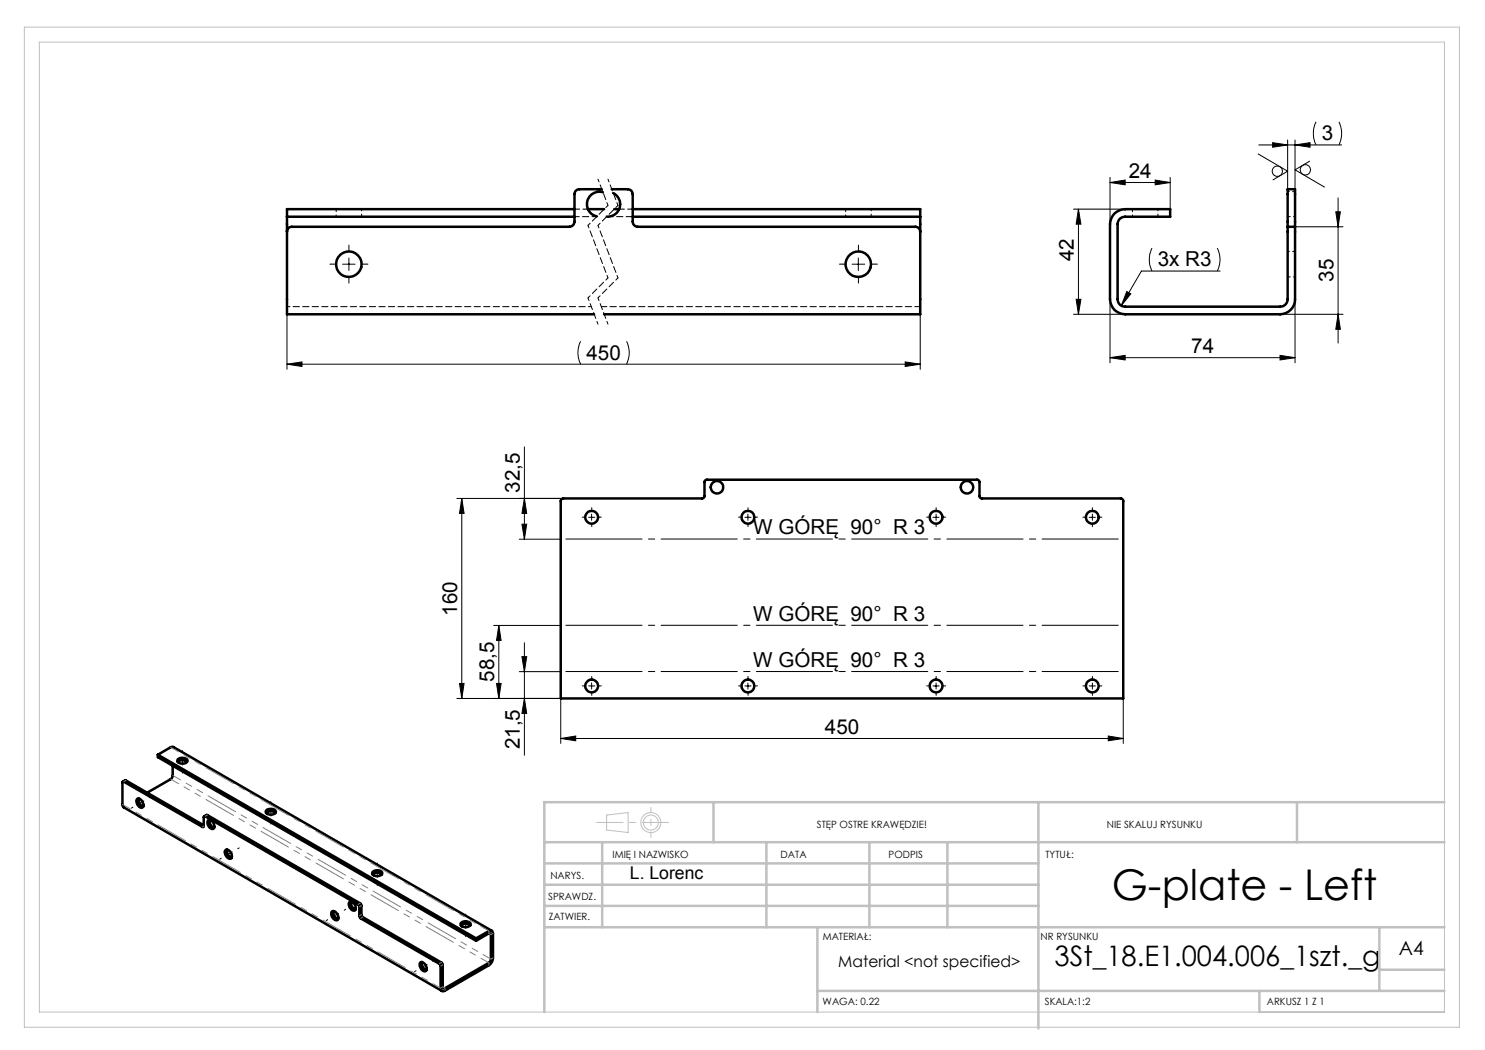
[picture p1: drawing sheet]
<svg xmlns="http://www.w3.org/2000/svg" width="297mm" height="210mm" viewBox="0 0 297 210" stroke-linecap="round" stroke-linejoin="round" font-family="sans-serif">
<g fill="none" stroke="#000" stroke-width=".2">
<path d="M222 36.5l3-.5v1zM222 35.5v9.3M222 36.5h12M231 36l3 .5-3 .5zM234 35.5v6.3M251.6 30.8l5.9 3.4-2.9 1.8M251.7 29h16.6M254.5 28.5l3 .5-3 .4zM257.5 28v9.8M259 29l3-.5v.9zM259 28v9.8M261.9 32.2l-2.9 1.8 5.9 3.4"/>
<path d="M263.2 24.4a5.3 5.3 0 0 0 0 4.6M267.6 39.6v29M267.8 24.4a5.3 5.3 0 0 1 0 4.6M68.5 52.8h2.5M69.8 51.6v2.5M170.4 52.8h2.5M171.7 51.6v2.5M214.7 41.8h10.3M215.2 59.9h1l-.5 3zM215.7 41.8l.5 3h-1zM215.7 41.8v21.1M222 59.9v12.7"/>
<path d="M225.4 58.3l.8 .5-1.9 2.3zM230.4 49.6a5.2 5.2 0 0 0 0 4.6M243.5 49.6a4.9 4.9 0 0 1 0 4.6M244 54.2h-15.7l-4 6.9M259 59.9v12.7M259 45.4h9.6M267.2 42.4h.9l-.5 3zM57.4 62.9v11M57.4 72.8h126.6M57.4 72.8l3-.4v.9zM116.1 68.3a4.9 4.9 0 0 0 0 4.5M125.3 68.3a5.2 5.2 0 0 1 0 4.5"/>
<path d="M181 72.4l3 .4-3 .5zM184 62.9v11M214.7 62.9h10.3M222 71.5l3-.4v.9zM222 71.5h37M256 71.1l3 .4-3 .5zM256 62.9h12.6M267.6 62.9l.5 3h-.9zM91.4 99.7h20.7M92.4 99.7l.4 3h-.9zM92.4 99.7v40M104.9 99.7l.4 3h-.9z"/>
<path d="M104.9 89.4v18.4M103.9 107.8h8.2M104.4 104.8h.9l-.4 3zM117.7 103.5h1.3M118.3 102.8v1.3M149 103.5h1.2M149.6 102.8v1.3M186.6 103.5h1.2M187.2 102.8v1.3M217.8 103.5h1.3M218.5 102.8v1.3M91.4 139.7h20.7v9"/>
<path d="M91.9 136.7h.9l-.4 3zM98.7 125.1h13.4M99.3 136.7h.9l-.4 3zM99.8 125.1l.4 3h-.9zM99.8 125.1v14.6M103.9 134.3h8.2M104.4 131.3h.9l-.4 3zM104.9 139.7l.4 3h-.9zM104.9 128.5v22.6M117.7 137.2h1.3M118.3 136.6v1.2M149 137.2h1.2"/>
<path d="M149.6 136.6v1.2M186.6 137.2h1.2M187.2 136.6v1.2M217.8 137.2h1.3M218.5 136.6v1.2M224.6 139.7v9M112.1 147.7l3-.5v1zM112.1 147.7h112.5M221.7 147.2l2.9 .5-2.9 .5z"/>
<circle cx="255.5" cy="34.3" r="1.03"/>
<circle cx="261.1" cy="34" r="1.03"/>
</g>
<g fill="none" stroke="#c0c0c0" stroke-width=".2">
<path d="M4.9 5.4h287v200h-287zM7.9 8.4h281v194h-281zM121.3 163l4.3-.5v4l-4.3-.5z"/>
<circle cx="130.2" cy="164.5" r="2"/>
<circle cx="130.2" cy="164.5" r="1.49"/>
</g>
<g fill="none" stroke="#000" stroke-width=".2" stroke-dasharray="15.2 1.3 1.3 1.3">
<path d="M67.3 52.8h-1.3M69.8 50.3v-1.3M69.8 55.3v1.3M72.3 52.8h1.3M169.2 52.8h-1.3M171.7 50.3v-1.3M171.7 55.3v1.3M174.2 52.8h1.3M117.1 103.4h-.6M118.4 104.7v.6M118.4 102.2v-.7M119.6 103.4h.7"/>
<path d="M148.4 103.4h-.7M149.6 104.7v.6M149.6 102.2v-.7M150.9 103.4h.6M186 103.4h-.7M187.2 104.7v.6M187.2 102.2v-.7M188.5 103.4h.6M217.2 103.4h-.6M218.5 104.7v.6M218.5 102.2v-.7M219.7 103.4h.7"/>
<path d="M117.1 137.2h-.6M118.4 138.4v.7M118.4 135.9v-.6M119.6 137.2h.7M148.4 137.2h-.7M149.6 138.4v.7M149.6 135.9v-.6M150.9 137.2h.6M186 137.2h-.7M187.2 138.4v.7M187.2 135.9v-.6M188.5 137.2h.6"/>
<path d="M217.2 137.2h-.6M218.5 138.4v.7M218.5 135.9v-.6M219.7 137.2h.7"/>
</g>
<path d="M119.6 35.8l2 5.3M121.6 35.8l2 5.3M117.6 45.1l4 10.5M117.6 59.6l2 5.2M119.6 45.1l4 10.5M119.6 59.6l2 5.2M121.6 41.1l-4 4M121.6 55.6l-4 4M123.6 41.1l-4 4M123.6 55.6l-4 4M118.3 61.3h-60.9" fill="none" stroke="#000" stroke-width=".2" stroke-dasharray="1.3 .6" stroke-dashoffset=".7"/>
<path d="M30.2 159.4l-3.9 2.2M36.5 154.6v-4.5M47.8 169.6l-3.8 2.2M54.2 164.8v-4.5M75.5 177.1v-4.5M69.1 181.9l-3.9 2.2M86.8 192.1l-3.9 2.2M93.1 187.3v-4.5" fill="none" stroke="#000" stroke-width=".2" stroke-dasharray="15.2 1.3 1.3 1.3" stroke-dashoffset="14.9"/>
<path d="M224.7 107.8h-112.5M112.2 125.1h112.5M112.2 134.3h112.5" fill="none" stroke="#000" stroke-width=".2" stroke-dasharray="15.2 1.3 1.3 1.3" stroke-dashoffset="-1"/>
<path d="M133.7 164.5h-14.4" fill="none" stroke="#c0c0c0" stroke-width=".2" stroke-dasharray="15.2 1.3 1.3 1.3" stroke-dashoffset="10"/>
<path d="M130.2 161.5v6" fill="none" stroke="#c0c0c0" stroke-width=".2" stroke-dasharray="15.2 1.3 1.3 1.3" stroke-dashoffset="14.1"/>
<g fill="none" stroke="#c0c0c0" stroke-width=".5">
<path d="M108.9 176.9h98.8M108.9 172.7h98.8M108.9 168.4h180M120.4 168.4v17M142.7 160.4v8M153.3 168.4v17M173.9 168.4v17M189.5 168.4v17M207.7 160.4v45.3M259.4 160.4v8M288.9 160.4h-180v42M108.9 181.2h98.8"/>
<path d="M108.9 185.4h180M163.5 198.2h125.4M163.5 185.4v17M251.9 198.2v4.2M275.9 185.4v12.8M275.9 193.9h13"/>
</g>
<g fill="#000">
<path d="M222 36.5l3-.5v1zM231 36l3 .5-3 .5zM222 71.5l3-.4v.9zM256 71.1l3 .4-3 .5z"/>
<path d="M259 29l3-.5v.9zM254.5 28.5l3 .5-3 .4z"/>
<path d="M57.4 72.8l3-.4v.9zM181 72.4l3 .4-3 .5zM225.4 58.3l-1.1 2.8 1.9-2.3z"/>
<path d="M215.2 59.9h1l-.5 3zM215.7 41.8l.5 3h-1z"/>
<path d="M267.6 62.9l.5 3h-.9zM267.2 42.4h.9l-.5 3z"/>
<path d="M92.4 99.7l.4 3h-.9zM91.9 136.7h.9l-.4 3z"/>
<path d="M104.4 104.8h.9l-.4 3zM104.9 99.7l.4 3h-.9z"/>
<path d="M104.9 139.7l.4 3h-.9zM104.4 131.3h.9l-.4 3zM99.3 136.7h.9l-.4 3zM99.8 125.1l.4 3h-.9z"/>
<path d="M112.1 147.7l3-.5v1zM221.7 147.2l2.9 .5-2.9 .5z"/>
</g>
<g fill="none" stroke="#000" stroke-width=".5">
<path d="M120.3 37.8h-4.4a.96 .96 0 0 0-1 1v5.5a1.09 1.09 0 0 1-1 1.1h-55.5a.96 .96 0 0 0-1 .9M120.6 38.4a2.49 2.49 0 0 0-3.2 1.8 2.49 2.49 0 0 0 2 3.1M122.3 37.8h3.3a.96 .96 0 0 1 .9 1v5.5a1.02 1.02 0 0 0 1 1.1h55.6a.96 .96 0 0 1 .9 .9M122.6 38.6a2.47 2.47 0 0 1 1.4 2.9 2.47 2.47 0 0 1-2.6 1.8M57.4 43.3v19.6h61.4M57.4 43.3h57.5M114.9 41.8h-57.5v1.5M117.6 41.8h3.2M122.8 41.8h1M126.5 41.8h57.5v1.5M126.5 43.3h57.5M184 43.3v19.6h-63.2"/>
<path d="M257.5 45.4v14.5a1.51 1.51 0 0 1-1.5 1.4h-31a1.45 1.45 0 0 1-1.5-1.4v-15.1a1.45 1.45 0 0 1 1.5-1.5h9v-1.5h-9a3 3 0 0 0-3 3v15.1a3 3 0 0 0 3 3h31a3 3 0 0 0 3-3v-14.5M257.5 45.4v-7.6h1.5v7.6M257.5 45.4h1.5M112.2 99.9l.4-.2h27.9l.4-.4v-3l.4-.4h54.2l.4 .4v3l.4 .4h28l.3 .4v39.6h-112.5zM24.6 156.3l.6-.2 15.5 9M27.4 159.8a1.14 1.14 0 0 1 1.3 1.4l-.1 .2a.79 .79 0 0 1-1.2-.6l-.1-.5zM27.7 159.7a1.5 1.5 0 0 0 1 1.6M31.6 150.9l2.5-1.4 .6-.1 63.7 36.8M31.6 150.9v.5l63.6 36.8M31.6 150.9l63.6 36.8M34.5 153.1v2.1l-.1 .4-4.9 2.9M35.6 151.9a1.43 1.43 0 0 1 1.9 .1 1.14 1.14 0 0 1-1.9 .4l-.1-.2z"/>
<path d="M35.6 152.4a1.37 1.37 0 0 1 1.8 0M40.9 163.3l.6-.3 30.6 17.7 .2 .3v2l.3 .4 15.8 9.2 .1 .3v4.5l.3 .3 9.2-5.3 .2-.5-.1-5.2h-.3l-2.6 1.5M41.6 164.1a1.09 1.09 0 0 1 1.3 1.4 .62 .62 0 0 1-.7 .3 .62 .62 0 0 1-.5-.5l-.2-.7zM41.9 164a1.32 1.32 0 0 0 .9 1.6M45.1 170a1.11 1.11 0 0 1 1.1 .5 1.11 1.11 0 0 1 0 1.2 1.22 1.22 0 0 1-1.1-1.7zM45.4 169.9a1.43 1.43 0 0 0 1 1.6M53.2 162.6a1.37 1.37 0 0 1 1.9 0M53.4 162a1.18 1.18 0 0 1 1.8 .4 1.23 1.23 0 0 1-2.1 0zM74.5 174.9a1.41 1.41 0 0 1 1.9 0M74.5 174.4a1.2 1.2 0 0 1 1.9 .3 1.2 1.2 0 0 1-2 0zM66.4 182.3a1.13 1.13 0 0 1 1.3 1.5 .64 .64 0 0 1-.7 .2 .64 .64 0 0 1-.5-.5l-.2-.7zM66.7 182.2a1.43 1.43 0 0 0 .9 1.6"/>
<path d="M69.9 180.4a1.12 1.12 0 0 1 1.1 .5 1.12 1.12 0 0 1 0 1.2 1.18 1.18 0 0 1-1.1-1.7zM70.2 180.3a1.36 1.36 0 0 0 .9 1.6M84.1 192.5a1.12 1.12 0 0 1 1.2 1.2 .52 .52 0 0 1-.4 .6 .52 .52 0 0 1-.6-.4l-.3-.7zM84.4 192.4a1.43 1.43 0 0 0 .9 1.6M92.2 185.1a1.41 1.41 0 0 1 1.9 0M92.2 184.6a1.2 1.2 0 0 1 1.9 .3 1.16 1.16 0 0 1-2-.1zM95.2 187.7l2.6-1.5a.51 .51 0 0 1 .6 0 .51 .51 0 0 1 .2 .5v4.9a1.87 1.87 0 0 1-.8 1.5l-8.8 5a.53 .53 0 0 1-.6 .1 .53 .53 0 0 1-.3-.5v-4.6l-.1-.2-15.9-9.2-.2-.4v-2.1l-.3-.3-30.6-17.6-.3 .1v1.9l-.1 .1-15.9-9.1-.2 .1v4.5l.2 .6 63.7 36.7M95.2 187.7v.5"/>
<circle cx="69.8" cy="52.8" r="2.56"/>
<circle cx="171.7" cy="52.8" r="2.55"/>
<circle cx="143.4" cy="97.4" r="1.26"/>
<circle cx="193.4" cy="97.4" r="1.24"/>
<circle cx="118.3" cy="103.4" r="1.29"/>
<circle cx="149.6" cy="103.4" r="1.28"/>
<circle cx="187.2" cy="103.4" r="1.28"/>
<circle cx="218.5" cy="103.4" r="1.28"/>
<circle cx="118.3" cy="137.2" r="1.28"/>
<circle cx="149.6" cy="137.2" r="1.28"/>
<circle cx="187.2" cy="137.2" r="1.28"/>
<circle cx="218.5" cy="137.2" r="1.28"/>
</g>
<path d="M34.1 155.8l63.7 36.8M34.1 149.5l63.7 36.7M88.2 197.6l-63.7-36.7M98.2 191.8l-63.6-36.7" fill="none" stroke="#808080" stroke-width=".2" stroke-dasharray="6.3 1.3 1.3 1.3 1.3 1.3" stroke-dashoffset="4.5"/>
<g fill="none" stroke="#808080" stroke-width=".2" stroke-dasharray="6.3 1.3 1.3 1.3 1.3 1.3">
<path d="M25.2 156.1l-.4 .2M40.5 165.4l.3-.2M41.5 163l-.4 .3M71.6 180.9l.4-.3M71.9 183.2l.4-.3M72.3 181.1l-.4 .3M72.6 183.4l-.4 .3M87.9 192.7l.4-.2M88.6 193l-.4 .2M88.6 197.4l-.4 .2M89 197.6v.5M89 197.6l-.4-.2"/>
<path d="M97.8 186.7l.4 .2M97.8 192.6v.5M97.8 186.7v-.5M98.2 186.9l.4-.2M98.2 191.8l.4-.2"/>
</g>
<path d="M114.9 41.8h2.7M123.8 41.8h2.8M184.1 61.3h-63.8" fill="none" stroke="#000" stroke-width=".2" stroke-dasharray="1.3 .6" stroke-dashoffset=".2"/>
<path d="M121.3 43.3h5.3" fill="none" stroke="#000" stroke-width=".2" stroke-dasharray="1.3 .6" stroke-dashoffset="-.1"/>
<path d="M259 38.3h-1.5M67.2 41.8v1.5M72.3 43.3v-1.5M169.1 41.8v1.5M174.2 43.3v-1.5M226.5 41.8v1.5M231.6 43.3v-1.5M257.5 55.4h1.5M257.5 43.3h1.5M259 50.3h-1.5" fill="none" stroke="#000" stroke-width=".2" stroke-dasharray="1.3 .6" stroke-dashoffset=".8"/>
<path d="M114.9 43.3h4.4" fill="none" stroke="#000" stroke-width=".2" stroke-dasharray="1.3 .6" stroke-dashoffset=".3"/>
<text font-size="8.5" x="222.4" y="179.9">G-plate - Left</text>
<text font-size="5.6" x="210.9" y="193.3">3St_18.E1.004.006_1szt._g</text>
<g font-size="4.1">
<text x="264.4" y="28">3</text>
<text x="225.7" y="35.5">24</text>
<text x="214.8" y="52.3" transform="rotate(-90 214.8 52.3)">42</text>
<text x="231.6" y="53.3">3x R3</text>
<text x="266.7" y="56.4" transform="rotate(-90 266.7 56.4)">35</text>
<text x="117.3" y="71.9">450</text>
<text x="238.2" y="70.6">74</text>
<text x="104" y="98.5" transform="rotate(-90 104 98.5)">32,5</text>
<text x="150.6" y="106.9">W GÓRĘ 90° R 3</text>
<text x="91.5" y="123.1" transform="rotate(-90 91.5 123.1)">160</text>
<text x="150.6" y="124.2">W GÓRĘ 90° R 3</text>
<text x="98.9" y="136.4" transform="rotate(-90 98.9 136.4)">58,5</text>
<text x="150.6" y="133.4">W GÓRĘ 90° R 3</text>
<text x="104" y="149.9" transform="rotate(-90 104 149.9)">21,5</text>
<text x="165" y="146.7">450</text>
</g>
<text font-size="3.9" x="279.8" y="190.9">A4</text>
<text font-size="3.5" x="126" y="175.7">L. Lorenc</text>
<text font-size="3.2" x="167.7" y="193.3">Material &lt;not specified&gt;</text>
<g font-size="2">
<text x="163.4" y="165.5">STĘP OSTRE KRAWĘDZIE!</text>
<text x="221.4" y="165.6">NIE SKALUJ RYSUNKU</text>
<text x="122.5" y="171.6">IMIĘ I NAZWISKO</text>
<text x="156.1" y="171.6">DATA</text>
<text x="177.7" y="171.6">PODPIS</text>
<text x="209.1" y="171.6">TYTUŁ:</text>
<text x="110.1" y="175.8">NARYS.</text>
<text x="109.6" y="180">SPRAWDZ.</text>
<text x="109.7" y="184.1">ZATWIER.</text>
<text x="164.5" y="187.9">MATERIAŁ:</text>
<text x="208.1" y="188.1">NR RYSUNKU</text>
<text x="164.5" y="201">WAGA: 0.22</text>
<text x="209" y="201">SKALA:1:2</text>
<text x="253.4" y="201">ARKUSZ 1 Z 1</text>
</g>
</svg>
